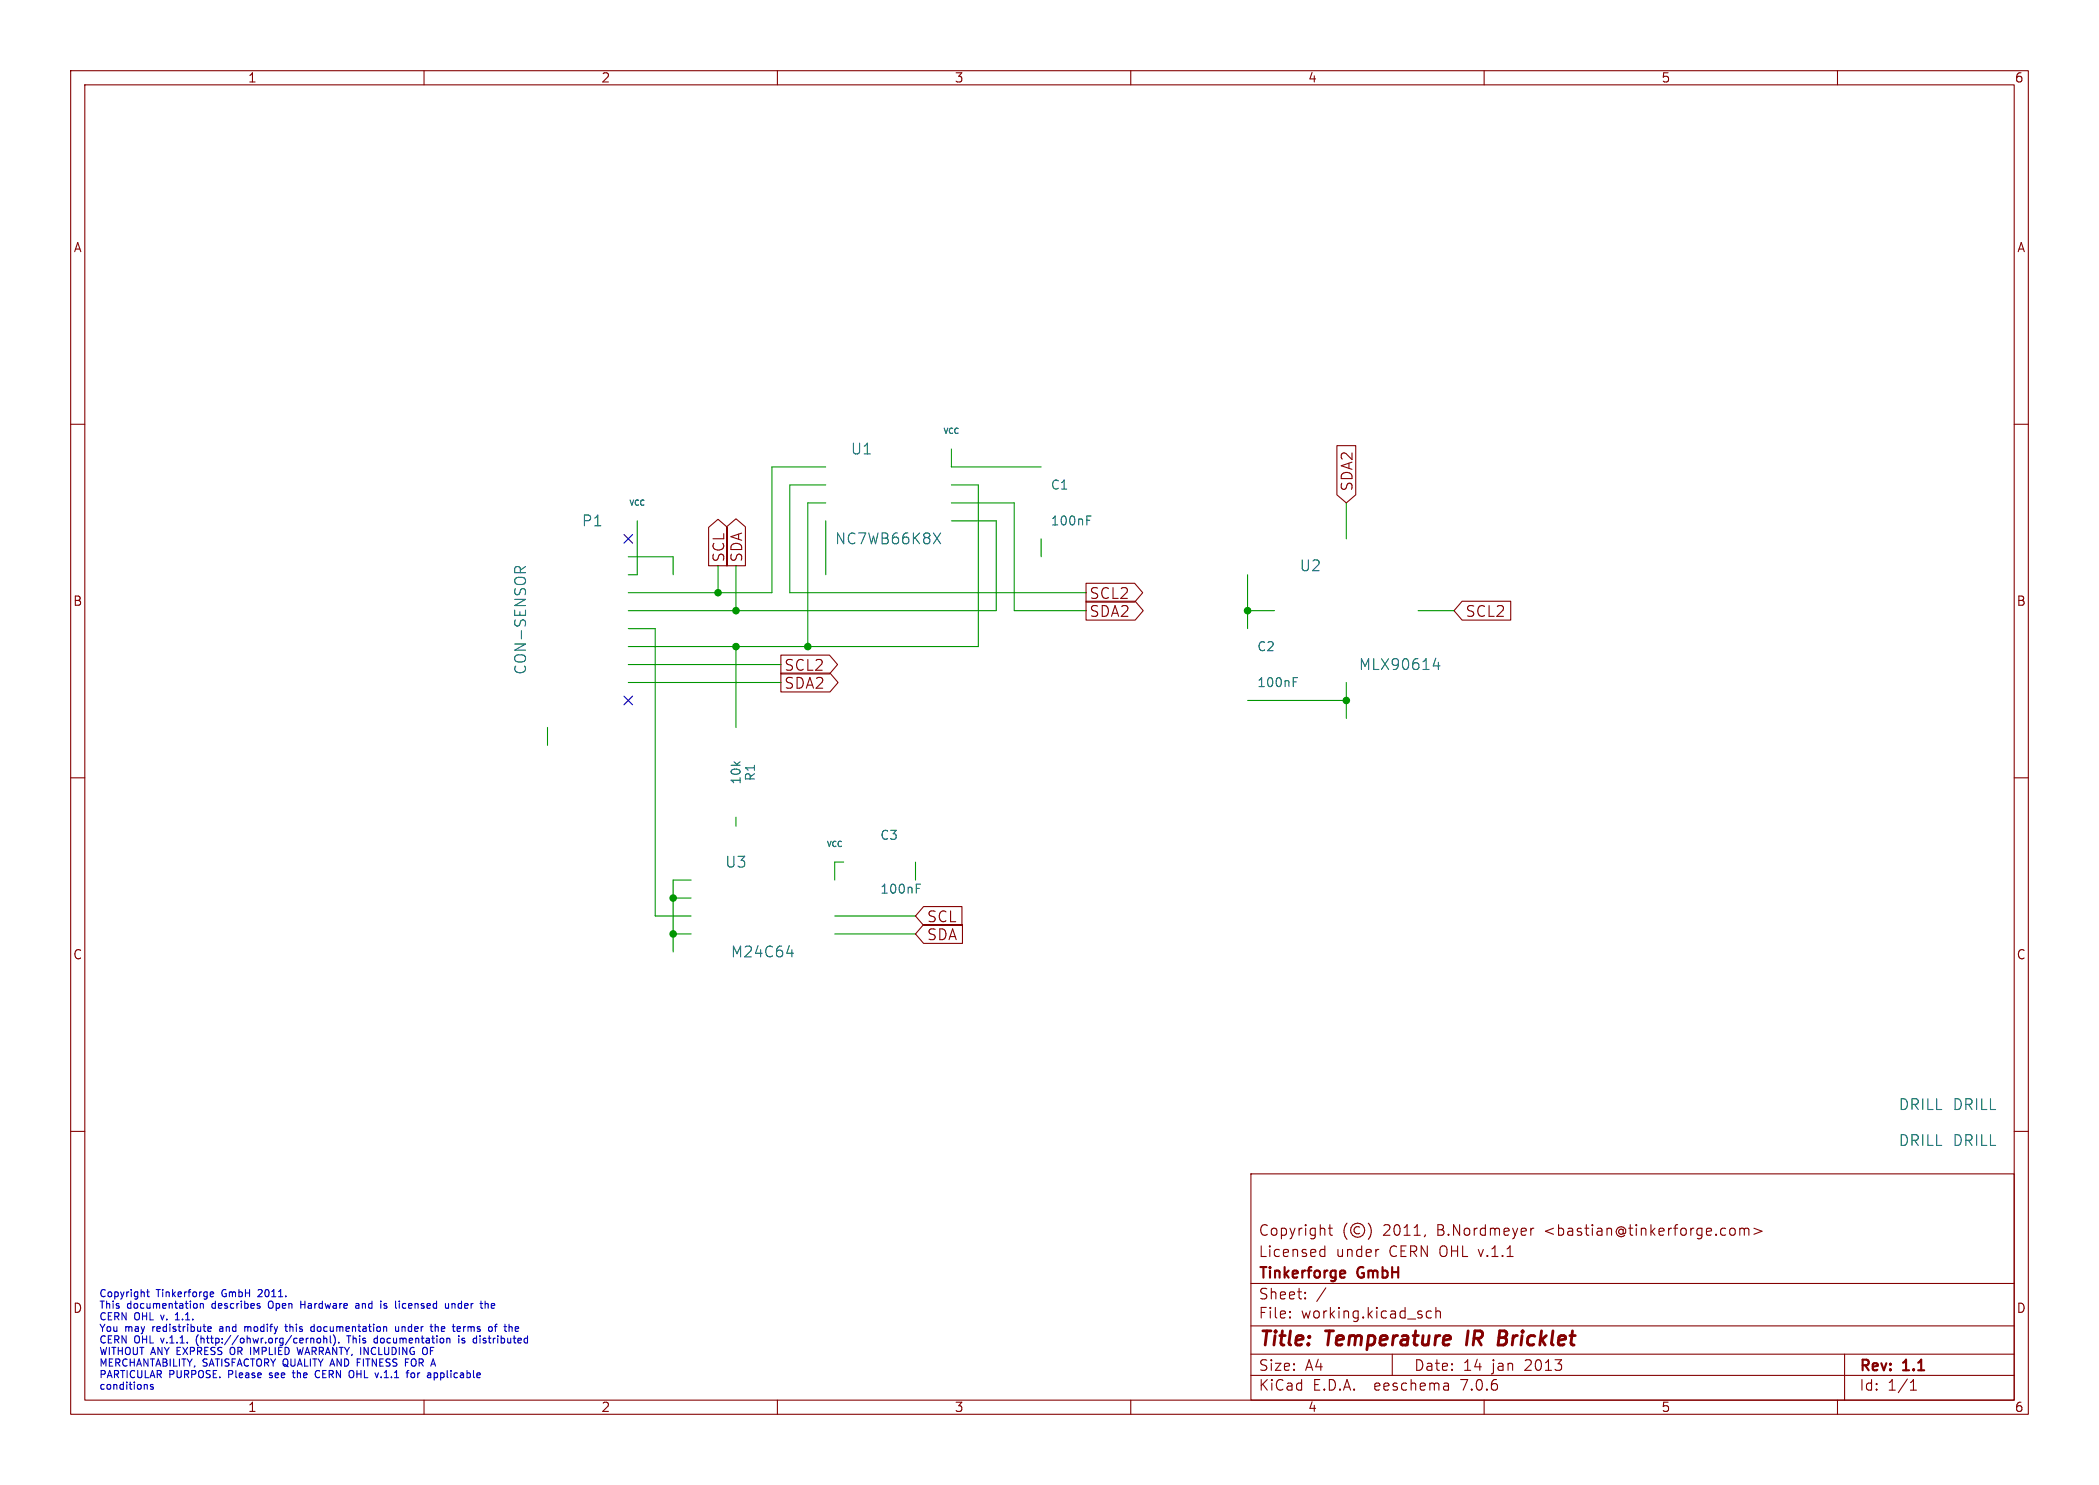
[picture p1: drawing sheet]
<svg xmlns="http://www.w3.org/2000/svg" width="297mm" height="210mm" viewBox="0 0 297 210" stroke-linecap="round" stroke-linejoin="round" font-family="sans-serif">
<g fill="none" stroke="#840000" stroke-width=".15">
<path d="M10 10h277v190h-277zM12 12h273v186h-273zM60 10v2M110 10v2M160 10v2M210 10v2M260 10v2M10 60h2M285 60h2M100.3 74.6l1.3-1.2 1.3 1.2v5.4h-2.6zM102.8 74.5l1.3-1.1 1.4 1.1v5.5h-2.7zM189.2 63h2.6v7l-1.3 1.1-1.3-1.1z"/>
<path d="M110.5 95.2h6.9l1.2 1.3-1.2 1.4h-6.9zM110.5 92.6h6.9l1.1 1.4-1.1 1.3h-6.9zM153.7 85h6.9l1.2 1.4-1.2 1.3h-6.9zM153.7 82.5h6.9l1.1 1.3-1.1 1.4h-6.9zM206.9 85h6.9v2.7h-6.9l-1.2-1.3zM10 110h2M285 110h2M130.7 130.7h5.5v2.7h-5.5l-1.2-1.3zM130.7 128.2h5.4v2.7h-5.4l-1.2-1.4zM10 160h2M285 160h2M177 166h108v32h-108z"/>
<path d="M186.9 177.6l.1 .1 .5-.1M186.9 176.8l.1-.1 .5 .1M187.5 176.2v1.5M188 173.7h.5M188.2 173.2v1.3v.1l.3 .1M190.6 173a1.72 1.72 0 0 0 0 2.3M192.4 173.6a.52 .52 0 0 0-.8 .4 .52 .52 0 0 0 .8 .4M193.6 173a1.72 1.72 0 0 1 0 2.3M195 176.7h.1M201.7 174.6l-.2 .3M216.6 173.7v1M217 173.7l-.3 .1-.1 .2"/>
<path d="M245 173.7a.41 .41 0 0 1 .5 .3v.4a.41 .41 0 0 1-.5 .3M246.2 173.8a.37 .37 0 0 1 .6 .1M246.2 173.7v1M246.8 173.9l.2-.2 .4 .1 .1 .9M246.8 173.9v.8M248.2 173.7l1.1 .4-1.1 .5M60 198v2M110 198v2M160 198v2M177 194.5h108M177 191.5h108M177 187.5h108"/>
<path d="M177 181.5h108M182.5 186.3h.1l-.1 .1M182.5 186.3v.1M182.5 185.5v.1M182.5 185.5h.1l-.1 .1M184.7 183.6v.1M184.7 183.6h-.1l.1 .1M184.7 182.8v.1M184.7 182.8h-.1l.1 .1M187.6 182.1l-1.3 2M197 191.5v3M202.5 185.5l-.4-.1-.3 .3v.4l.2 .2 .1 .1 .4-.1"/>
<path d="M203.2 185.5a.37 .37 0 0 1 .6 .1v.8M203.2 184.9v1.5M204.9 195.7l.1 .9M205 196.5l-.2 .1M205 196h-.2M210 198v2M260 198v2M261 191.5v6.5M270.3 196.6h.9M270.3 195.5l.4-.4v1.5"/>
<circle cx="192.1" cy="174" r="1"/>
</g>
<path d="M207.7 188.2l-.2 2M212.1 189.2h.7M212.2 188.2h.7M212.8 189.2l.2 .1M212.9 190.1l-.2 .1h-.7M213 189.1l-.2 .1" fill="none" stroke="#840000" stroke-width=".4"/>
<path d="M190.1 179.7l.2 .1v.2l-.7 .2M190.3 180.6l-.2 .1" fill="none" stroke="#840000" stroke-width=".3"/>
<g fill="none" stroke="#0000c2" stroke-width=".15">
<path d="M20.7 195.8l.1 .1v.6M20.7 182.7h.4M20.9 182.4v.8l.2 .2M21.7 195.8h-.3l-.1 .1v.2l.4 .1v.2h-.4M24.8 186.7h.6M25 185.8l-.2 .1M27.6 184.3l.2 .1 .1 .1v.4l-.3 .1M27.8 189.2v.7M28.3 184.4l.2-.1 .2 .1 .1 .6M28.3 184.3v.7M29.4 187.9h.5l-.1-.2-.2-.1-.2 .2 .1 .4h.3M29.7 182.8l.2-.1h.2l.1 .1v.1l-.5 .1"/>
<path d="M29.7 183.2l.2 .2 .3-.1M31.1 187.9v.3M32.6 190.7v.7M34.6 187.6v.7M34.9 187.6l-.3 .1M36.6 182.4l-.1 .1M36.7 184.7l.1 .1-.1 .2M36.7 184.3l.1 .1M37.1 182.8l-.6 .6h.6M38 184.1v.8M38.1 194.8h.1M38.2 194.2v.2"/>
<path d="M40.3 187.6h.4M40.4 187.3v.8l.3 .2M41.4 194.2h.3M41.5 193.8v.9l.2 .1M42 190.5l.3 1.1 .2-.8 .2 .8M42.6 184v1M42.6 184.5h.5M44 188.1l.2 .2 .3-.1M44 189.2v.7M44 189.3l.1-.1 .3 .1v.6M44.5 187.7l-.3-.1-.2 .2M44.5 187.3v1"/>
<path d="M44.8 193.9a.5 .5 0 0 0-.2 .6 .5 .5 0 0 0 .6 .3M44.9 189.3l.3-.1 .2 .2v.3l-.2 .2h-.3l-.1-.2zM45.8 189.3l.2-.1 .2 .1v.6M45.8 188.9v1M46.7 188.9v.9l.2 .1M47.2 188.8a1.19 1.19 0 0 1 0 1.5M47.9 189.8v.1M49.3 188.9v1M49.9 193.9a.72 .72 0 0 1 0 .9M50.4 184.4h.3l.1 .6M50.5 192.7h.4M50.8 184.6h-.3l-.2 .2 .2 .2h.3"/>
<path d="M53 189.8l.1 .1h.3M53.4 189.3l-.3-.1-.1 .1M53.4 188.9v1M54.3 185h.4M54.7 184.4l-.2-.1-.2 .2 .1 .1 .3 .1M56 187.6v.6l.3 .1 .1-.1M56.4 187.6v.7M56.5 184v.1M56.9 187.6v.7M57 184.4l-.1 .1 .1 .5M57 187.6l-.1 .1M57.4 192.7h.3"/>
<path d="M58.2 194.2h.3l.2 .1v.3l-.2 .2h-.3l-.1-.2zM60.3 190.6a.72 .72 0 0 1 0 .9M61.4 194.2h.3l.2 .1-.1 .5h-.4M61.6 187.7l.1-.1 .3 .1v.6M61.6 187.3v1M63 184.3l.1 .7h.2l.2-.1M63.5 184.3v.7M63.5 189.2l.2 .2v.5M64 184.3v.7M64.3 184.4l-.2-.1-.1 .1M64.9 188.9v.1M64.9 189.2v.7"/>
<path d="M65 187.6l.2 .3h-.5M65.1 188.2l-.1 .1M65.4 189.9h.3M65.6 187.6v.7M65.6 187.7v.1M65.7 189.3l-.2-.1-.1 .2v.1l.3 .1M67.9 188.9v.1M67.9 189.2v.7M68.8 184.3l.3 .2v.5M69.6 184.4v.6M70 187.6h.3M70 184.6l-.5 .1"/>
<path d="M70.3 187.3l-.2 .1v.9M72.9 188.2h.4M72.9 187.7l.3-.1 .2 .3h-.5"/>
</g>
<g fill="none" stroke="#009600" stroke-width=".15">
<path d="M88.9 78.7h6.3v2.6M90.2 73.7v7.6h-1.3M116.8 66h-7.6v17.8h-20.3M116.8 68.6h-5v15.2h41.9M116.8 73.7v7.6M116.8 71.1h-2.5v20.3M134.6 73.7h6.4v12.7h-52.1M134.6 71.1h8.9v15.3h10.2M134.6 63.5v2.5h12.7M134.6 68.6h3.8v22.8h-49.5M147.3 76.2v2.5M190.5 71.1v5.1"/>
<path d="M88.9 96.5h21.6M88.9 94h21.6M88.9 88.9h3.8v40.6h5.1M101.6 80v3.8M104.1 80v6.4M104.1 91.4v11.5M176.5 86.4h3.8M176.5 81.3v7.6M176.5 99.1h14M190.5 96.5v5.1M200.7 86.4h5M77.5 102.9v2.5"/>
<path d="M104.1 115.6v1.2M95.2 132.1h2.6M95.2 127h2.6M97.8 124.5h-2.6v10.1M118.1 129.5h11.4M118.1 132.1h11.4M119.4 121.9h-1.3v2.6M129.5 121.9v2.6"/>
</g>
<path d="M88.3 75.6l1.2 1.2M89.5 75.6l-1.2 1.2M88.3 98.5l1.2 1.2M89.5 98.5l-1.2 1.2" fill="none" stroke="#000084" stroke-width=".15"/>
<g fill="none" stroke="#006464" stroke-width=".15">
<path d="M132.1 75.4l1 1.5M133.1 75.4l-1 1.5M153.8 73.6h.4M153.8 73h.6M72.8 81v-.6a.41 .41 0 0 1 .4-.3 .41 .41 0 0 1 .4 .3v.6M74.4 80.1l-.8 .5M183 96.4h.4M183 95.8h.6M203.2 93.1l-.4 1.1h.9M203.5 93.7v1M111.3 134.8h1M112.1 134.3v1"/>
<path d="M129.7 125.6h.4M129.7 125h.6"/>
</g>
<g fill="#009600" stroke="#009600" stroke-width=".15">
<circle cx="190.5" cy="99.1" r=".46"/>
<circle cx="176.5" cy="86.4" r=".46"/>
<circle cx="104.1" cy="91.4" r=".46"/>
<circle cx="101.6" cy="83.8" r=".46"/>
<circle cx="114.3" cy="91.4" r=".46"/>
<circle cx="104.1" cy="86.4" r=".46"/>
<circle cx="95.2" cy="132.1" r=".46"/>
<circle cx="95.2" cy="127" r=".46"/>
</g>
<g font-size="2.8" fill="#840000">
<text x="178" y="190.9">Title:</text>
<text x="187.7" y="190.9">Temperature</text>
<text x="208.4" y="190.9">IR</text>
<text x="213.6" y="190.9">Bricklet</text>
</g>
<g font-size="2.1" fill="#006464">
<text x="120.3" y="64.5">U1</text>
<text x="82.3" y="74.7">P1</text>
<text x="118.1" y="77.2">NC7WB66K8X</text>
<text x="183.8" y="81">U2</text>
<text x="74.7" y="95.5" transform="rotate(-90 74.7 95.5)">CON-SENSOR</text>
<text x="192.2" y="95">MLX90614</text>
<text x="102.5" y="122.9">U3</text>
<text x="103.3" y="135.6">M24C64</text>
<text x="268.6" y="157.2">DRILL</text>
<text x="276.2" y="157.2">DRILL</text>
<text x="268.6" y="162.3">DRILL</text>
<text x="276.2" y="162.3">DRILL</text>
</g>
<g font-size="2.1" fill="#840000">
<text x="191.6" y="69.6" transform="rotate(-90 191.6 69.6)">SDA2</text>
<text x="102.7" y="79.6" transform="rotate(-90 102.7 79.6)">SCL</text>
<text x="105.2" y="79.6" transform="rotate(-90 105.2 79.6)">SDA</text>
<text x="154.1" y="87.5">SDA2</text>
<text x="154.1" y="84.9">SCL2</text>
<text x="207.3" y="87.5">SCL2</text>
<text x="110.9" y="95.1">SCL2</text>
<text x="110.9" y="97.6">SDA2</text>
<text x="131.1" y="130.6">SCL</text>
<text x="131.1" y="133.2">SDA</text>
<text x="178" y="178">Licensed</text>
<text x="178" y="175">Copyright</text>
<text x="189" y="178">under</text>
<text x="195.7" y="175">2011,</text>
<text x="196.6" y="178">CERN OHL v.1.1</text>
<text x="203.5" y="175">B.Nordmeyer</text>
<text x="218.8" y="175">&lt;bastian@tinkerforge.com&gt;</text>
<text x="178" y="184">Sheet:</text>
<text x="178" y="181.2">Tinkerforge</text>
<text x="192.2" y="181.2">GmbH</text>
<text x="178" y="186.7">File:</text>
<text x="184.1" y="186.7">working.kicad_sch</text>
<text x="178" y="196.9">KiCad</text>
<text x="178" y="194.1">Size:</text>
<text x="184.7" y="194.1">A4</text>
<text x="185.7" y="196.9">E.D.A.</text>
<text x="194.6" y="196.9">eeschema</text>
<text x="200" y="194.1">Date:</text>
<text x="207" y="196.9">7.0.6</text>
<text x="207" y="194.1">14</text>
<text x="211.2" y="194.1">jan</text>
<text x="215.9" y="194.1">2013</text>
<text x="263" y="194.3">Rev:</text>
<text x="263" y="196.9">Id:</text>
<text x="267.1" y="196.9">1/1</text>
<text x="269.4" y="194.3">1.1</text>
</g>
<g font-size="1.8" fill="#840000">
<text x="35" y="11.9">1</text>
<text x="85" y="11.9">2</text>
<text x="135" y="11.9">3</text>
<text x="185" y="11.9">4</text>
<text x="235" y="11.9">5</text>
<text x="285" y="11.9">6</text>
<text x="10.3" y="35.9">A</text>
<text x="285.3" y="35.9">A</text>
<text x="10.3" y="85.9">B</text>
<text x="285.3" y="85.9">B</text>
<text x="10.3" y="135.9">C</text>
<text x="285.3" y="135.9">C</text>
<text x="10.3" y="185.9">D</text>
<text x="285.3" y="185.9">D</text>
<text x="35" y="199.9">1</text>
<text x="85" y="199.9">2</text>
<text x="135" y="199.9">3</text>
<text x="185" y="199.9">4</text>
<text x="235" y="199.9">5</text>
<text x="285" y="199.9">6</text>
</g>
<g font-size="1.8" fill="#006464">
<text x="148.6" y="69.4">C1</text>
<text x="148.6" y="74.5">100nF</text>
<text x="177.8" y="92.3">C2</text>
<text x="177.8" y="97.4">100nF</text>
<text x="105" y="111" transform="rotate(-90 105 111)">10k</text>
<text x="107" y="110.6" transform="rotate(-90 107 110.6)">R1</text>
<text x="124.5" y="119">C3</text>
<text x="124.5" y="126.6">100nF</text>
</g>
<g font-size="1.4" fill="#0000c2">
<text x="14" y="183.5">Copyright</text>
<text x="14" y="185.1">This</text>
<text x="18" y="185.1">documentation</text>
<text x="22.2" y="183.5">Tinkerforge</text>
<text x="30.2" y="185.1">describes</text>
<text x="31.6" y="183.5">GmbH</text>
<text x="37" y="183.5">2011.</text>
<text x="38.4" y="185.1">Open</text>
<text x="43.2" y="185.1">Hardware</text>
<text x="51.3" y="185.1">and</text>
<text x="55.1" y="185.1">is</text>
<text x="57.4" y="185.1">licensed</text>
<text x="64.7" y="185.1">under</text>
<text x="70" y="185.1">the</text>
<text x="14" y="186.8">CERN</text>
<text x="14" y="188.4">You</text>
<text x="14" y="190.1">CERN</text>
<text x="14" y="191.7">WITHOUT ANY EXPRESS</text>
<text x="17.7" y="188.4">may</text>
<text x="19" y="186.8">OHL</text>
<text x="19" y="190.1">OHL</text>
<text x="21.8" y="188.4">redistribute</text>
<text x="23" y="186.8">v.</text>
<text x="23" y="190.1">v.1.1.</text>
<text x="25.3" y="186.8">1.1.</text>
<text x="28.2" y="190.1">(http://ohwr.org/cernohl).</text>
<text x="31.5" y="188.4">and</text>
<text x="33" y="191.7">OR IMPLIED</text>
<text x="35.3" y="188.4">modify</text>
<text x="41.4" y="188.4">this</text>
<text x="43.1" y="191.7">WARRANTY, INCLUDING</text>
<text x="45.2" y="188.4">documentation</text>
<text x="49.9" y="190.1">This</text>
<text x="53.9" y="190.1">documentation</text>
<text x="57.4" y="188.4">under</text>
<text x="61.3" y="191.7">OF</text>
<text x="62.7" y="188.4">the</text>
<text x="66.1" y="188.4">terms</text>
<text x="66.1" y="190.1">is</text>
<text x="68.4" y="190.1">distributed</text>
<text x="71.4" y="188.4">of</text>
<text x="14" y="193.3">MERCHANTABILITY,</text>
<text x="14" y="195">PARTICULAR</text>
<text x="14" y="196.6">conditions</text>
<text x="23.9" y="195">PURPOSE.</text>
<text x="28.7" y="193.3">SATISFACTORY QUALITY AND</text>
<text x="32.5" y="195">Please</text>
<text x="38.6" y="195">see</text>
<text x="42.2" y="195">the</text>
<text x="45.6" y="195">CERN</text>
<text x="50.6" y="195">OHL</text>
<text x="51.2" y="193.3">FITNESS</text>
<text x="54.6" y="195">v.1.1</text>
<text x="58.3" y="193.3">FOR</text>
<text x="59.3" y="195">for</text>
<text x="62.5" y="195">applicable</text>
</g>
<g font-size="1.1" fill="#006464">
<text x="133.4" y="61.6">VCC</text>
<text x="88.9" y="71.7">VCC</text>
<text x="116.9" y="120">VCC</text>
</g>
</svg>
